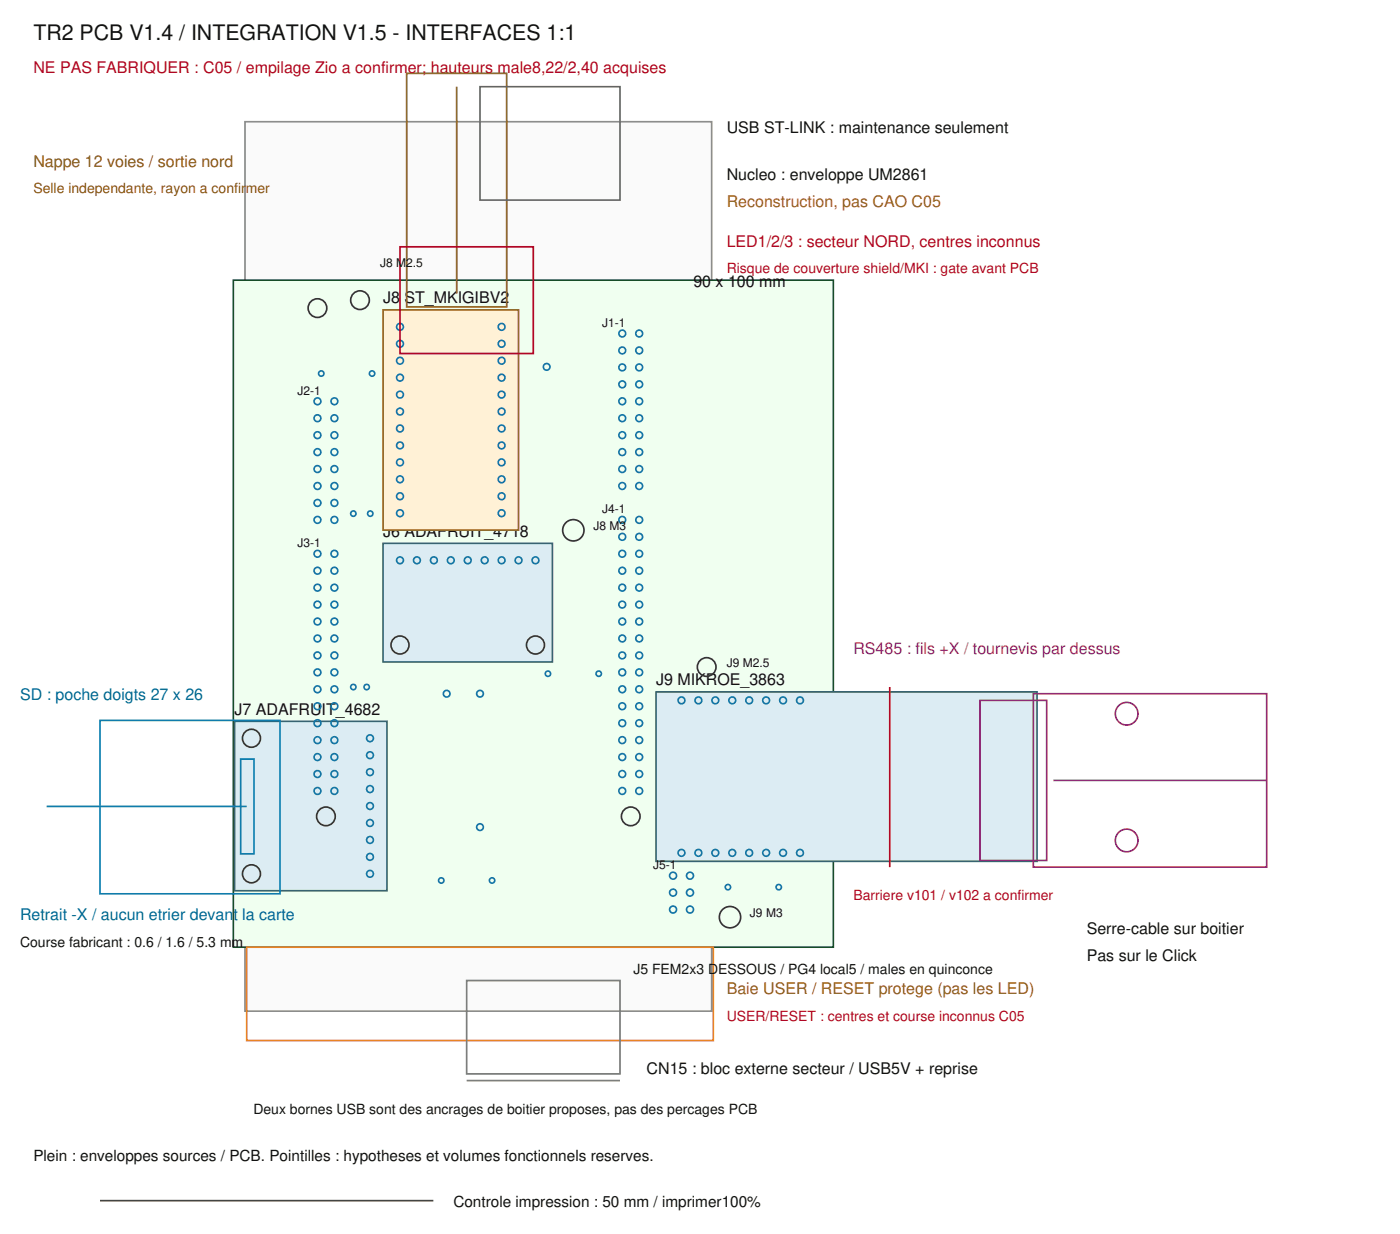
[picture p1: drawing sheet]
<svg xmlns="http://www.w3.org/2000/svg" width="210mm" height="185mm" viewBox="0 0 210 185" stroke-linecap="round" stroke-linejoin="round" font-family="sans-serif">
<path d="M36.8 18.3h70v133.3h-70z" fill="#fafafa"/>
<path d="M36.8 18.3h70v133.3h-70z" fill="none" stroke="#888" stroke-width=".25"/>
<path d="M35 42h90v100h-90z" fill="#f0fff0"/>
<path d="M35 42h90v100h-90z" fill="none" stroke="#174d28" stroke-width=".25"/>
<path d="M57.5 81.5h25.4v17.7h-25.4z" fill="#dcecf3"/>
<path d="M57.5 81.5h25.4v17.7h-25.4z" fill="none" stroke="#336070" stroke-width=".25"/>
<path d="M35.2 108.1h22.8v25.4h-22.8z" fill="#dcecf3"/>
<path d="M35.2 108.1h22.8v25.4h-22.8z" fill="none" stroke="#336070" stroke-width=".25"/>
<path d="M57.5 46.5h20.3v33h-20.3z" fill="#fff1d6"/>
<path d="M57.5 46.5h20.3v33h-20.3z" fill="none" stroke="#9a6100" stroke-width=".25"/>
<path d="M98.4 103.7h57.2v25.4h-57.2z" fill="#dcecf3"/>
<path d="M98.4 103.7h57.2v25.4h-57.2z" fill="none" stroke="#336070" stroke-width=".25"/>
<g fill="none" stroke="#1674a5" stroke-width=".25">
<circle cx="48.2" cy="56" r=".4"/>
<circle cx="55.8" cy="56" r=".4"/>
<circle cx="60" cy="51.5" r=".51"/>
<circle cx="60" cy="59.2" r=".51"/>
<circle cx="60" cy="54.1" r=".51"/>
<circle cx="60" cy="56.6" r=".51"/>
<circle cx="60" cy="49" r=".51"/>
<circle cx="75.2" cy="51.5" r=".51"/>
<circle cx="75.2" cy="59.2" r=".51"/>
<circle cx="75.2" cy="54.1" r=".51"/>
<circle cx="75.2" cy="49" r=".51"/>
<circle cx="75.2" cy="56.6" r=".51"/>
<circle cx="82" cy="55" r=".5"/>
<circle cx="93.3" cy="55.1" r=".51"/>
<circle cx="93.3" cy="57.6" r=".51"/>
<circle cx="93.3" cy="52.5" r=".51"/>
<circle cx="93.3" cy="50" r=".51"/>
<circle cx="95.9" cy="50" r=".51"/>
<circle cx="95.9" cy="55.1" r=".51"/>
<circle cx="95.9" cy="52.5" r=".51"/>
<circle cx="95.9" cy="57.6" r=".51"/>
<circle cx="47.6" cy="77.9" r=".51"/>
<circle cx="47.6" cy="75.4" r=".51"/>
<circle cx="47.6" cy="72.9" r=".51"/>
<circle cx="47.6" cy="70.3" r=".51"/>
<circle cx="47.6" cy="67.8" r=".51"/>
<circle cx="47.6" cy="65.2" r=".51"/>
<circle cx="47.6" cy="62.7" r=".51"/>
<circle cx="47.6" cy="60.2" r=".51"/>
<circle cx="50.2" cy="75.4" r=".51"/>
<circle cx="50.2" cy="62.7" r=".51"/>
<circle cx="50.2" cy="77.9" r=".51"/>
<circle cx="50.2" cy="72.9" r=".51"/>
<circle cx="50.2" cy="60.2" r=".51"/>
<circle cx="50.2" cy="67.8" r=".51"/>
<circle cx="50.2" cy="70.3" r=".51"/>
<circle cx="50.2" cy="65.2" r=".51"/>
<circle cx="53" cy="77" r=".4"/>
<circle cx="55.5" cy="77" r=".4"/>
<circle cx="60" cy="74.4" r=".51"/>
<circle cx="60" cy="64.2" r=".51"/>
<circle cx="60" cy="61.7" r=".51"/>
<circle cx="60" cy="71.9" r=".51"/>
<circle cx="60" cy="69.3" r=".51"/>
<circle cx="60" cy="76.9" r=".51"/>
<circle cx="60" cy="66.8" r=".51"/>
<circle cx="75.2" cy="64.2" r=".51"/>
<circle cx="75.2" cy="71.9" r=".51"/>
<circle cx="75.2" cy="69.3" r=".51"/>
<circle cx="75.2" cy="74.4" r=".51"/>
<circle cx="75.2" cy="66.8" r=".51"/>
<circle cx="75.2" cy="61.7" r=".51"/>
<circle cx="75.2" cy="76.9" r=".51"/>
<circle cx="93.3" cy="65.2" r=".51"/>
<circle cx="93.3" cy="72.9" r=".51"/>
<circle cx="93.3" cy="70.3" r=".51"/>
<circle cx="93.3" cy="60.2" r=".51"/>
<circle cx="93.3" cy="77.9" r=".51"/>
<circle cx="93.3" cy="67.8" r=".51"/>
<circle cx="93.3" cy="62.7" r=".51"/>
<circle cx="95.9" cy="72.9" r=".51"/>
<circle cx="95.9" cy="70.3" r=".51"/>
<circle cx="95.9" cy="65.2" r=".51"/>
<circle cx="95.9" cy="77.9" r=".51"/>
<circle cx="95.9" cy="67.8" r=".51"/>
<circle cx="95.9" cy="60.2" r=".51"/>
<circle cx="95.9" cy="62.7" r=".51"/>
<circle cx="47.6" cy="98.3" r=".51"/>
<circle cx="47.6" cy="95.7" r=".51"/>
<circle cx="47.6" cy="93.2" r=".51"/>
<circle cx="47.6" cy="88.1" r=".51"/>
<circle cx="47.6" cy="83" r=".51"/>
<circle cx="47.6" cy="90.6" r=".51"/>
<circle cx="47.6" cy="85.6" r=".51"/>
<circle cx="50.2" cy="88.1" r=".51"/>
<circle cx="50.2" cy="85.6" r=".51"/>
<circle cx="50.2" cy="98.3" r=".51"/>
<circle cx="50.2" cy="90.6" r=".51"/>
<circle cx="50.2" cy="83" r=".51"/>
<circle cx="50.2" cy="95.7" r=".51"/>
<circle cx="50.2" cy="93.2" r=".51"/>
<circle cx="60" cy="84" r=".51"/>
<circle cx="62.5" cy="84" r=".51"/>
<circle cx="65.1" cy="84" r=".51"/>
<circle cx="67.6" cy="84" r=".51"/>
<circle cx="70.2" cy="84" r=".51"/>
<circle cx="72.7" cy="84" r=".51"/>
<circle cx="75.2" cy="84" r=".51"/>
<circle cx="77.8" cy="84" r=".51"/>
<circle cx="80.3" cy="84" r=".51"/>
<circle cx="93.3" cy="88.1" r=".51"/>
<circle cx="93.3" cy="85.6" r=".51"/>
<circle cx="93.3" cy="93.2" r=".51"/>
<circle cx="93.3" cy="83" r=".51"/>
<circle cx="93.3" cy="98.3" r=".51"/>
<circle cx="93.3" cy="95.7" r=".51"/>
<circle cx="93.3" cy="80.5" r=".51"/>
<circle cx="93.3" cy="90.6" r=".51"/>
<circle cx="95.9" cy="93.2" r=".51"/>
<circle cx="95.9" cy="95.7" r=".51"/>
<circle cx="95.9" cy="83" r=".51"/>
<circle cx="95.9" cy="90.6" r=".51"/>
<circle cx="95.9" cy="88.1" r=".51"/>
<circle cx="95.9" cy="85.6" r=".51"/>
<circle cx="95.9" cy="98.3" r=".51"/>
<circle cx="95.9" cy="80.5" r=".51"/>
<circle cx="47.6" cy="103.3" r=".51"/>
<circle cx="47.6" cy="118.6" r=".51"/>
<circle cx="47.6" cy="116" r=".51"/>
<circle cx="47.6" cy="113.5" r=".51"/>
<circle cx="47.6" cy="111" r=".51"/>
<circle cx="47.6" cy="108.4" r=".51"/>
<circle cx="47.6" cy="105.9" r=".51"/>
<circle cx="47.6" cy="100.8" r=".51"/>
<circle cx="50.2" cy="103.3" r=".51"/>
<circle cx="50.2" cy="116" r=".51"/>
<circle cx="50.2" cy="105.9" r=".51"/>
<circle cx="50.2" cy="100.8" r=".51"/>
<circle cx="50.2" cy="113.5" r=".51"/>
<circle cx="50.2" cy="111" r=".51"/>
<circle cx="50.2" cy="108.4" r=".51"/>
<circle cx="50.2" cy="118.6" r=".51"/>
<circle cx="53" cy="103" r=".4"/>
<circle cx="55" cy="103" r=".4"/>
<circle cx="55.5" cy="113.2" r=".51"/>
<circle cx="55.5" cy="118.3" r=".51"/>
<circle cx="55.5" cy="110.7" r=".51"/>
<circle cx="55.5" cy="115.8" r=".51"/>
<circle cx="67" cy="104" r=".5"/>
<circle cx="72" cy="104" r=".5"/>
<circle cx="82.2" cy="101" r=".4"/>
<circle cx="89.8" cy="101" r=".4"/>
<circle cx="93.3" cy="113.5" r=".51"/>
<circle cx="93.3" cy="111" r=".51"/>
<circle cx="93.3" cy="108.4" r=".51"/>
<circle cx="93.3" cy="103.3" r=".51"/>
<circle cx="93.3" cy="100.8" r=".51"/>
<circle cx="93.3" cy="118.6" r=".51"/>
<circle cx="93.3" cy="116" r=".51"/>
<circle cx="93.3" cy="105.9" r=".51"/>
<circle cx="95.9" cy="118.6" r=".51"/>
<circle cx="95.9" cy="100.8" r=".51"/>
<circle cx="95.9" cy="116" r=".51"/>
<circle cx="95.9" cy="113.5" r=".51"/>
<circle cx="95.9" cy="108.4" r=".51"/>
<circle cx="95.9" cy="105.9" r=".51"/>
<circle cx="95.9" cy="103.3" r=".51"/>
<circle cx="95.9" cy="111" r=".51"/>
<circle cx="102.2" cy="105" r=".51"/>
<circle cx="104.8" cy="105" r=".51"/>
<circle cx="107.3" cy="105" r=".51"/>
<circle cx="109.8" cy="105" r=".51"/>
<circle cx="112.4" cy="105" r=".51"/>
<circle cx="114.9" cy="105" r=".51"/>
<circle cx="117.5" cy="105" r=".51"/>
<circle cx="120" cy="105" r=".51"/>
<circle cx="55.5" cy="123.4" r=".51"/>
<circle cx="55.5" cy="120.8" r=".51"/>
<circle cx="55.5" cy="125.9" r=".51"/>
<circle cx="55.5" cy="131" r=".51"/>
<circle cx="55.5" cy="128.5" r=".51"/>
<circle cx="66.2" cy="132" r=".4"/>
<circle cx="72" cy="124" r=".5"/>
<circle cx="73.8" cy="132" r=".4"/>
<circle cx="101" cy="133.8" r=".52"/>
<circle cx="101" cy="136.4" r=".52"/>
<circle cx="101" cy="131.3" r=".52"/>
<circle cx="102.2" cy="127.9" r=".51"/>
<circle cx="103.5" cy="133.8" r=".52"/>
<circle cx="103.5" cy="136.4" r=".52"/>
<circle cx="103.5" cy="131.3" r=".52"/>
<circle cx="104.8" cy="127.9" r=".51"/>
<circle cx="107.3" cy="127.9" r=".51"/>
<circle cx="109.2" cy="133" r=".4"/>
<circle cx="109.8" cy="127.9" r=".51"/>
<circle cx="112.4" cy="127.9" r=".51"/>
<circle cx="114.9" cy="127.9" r=".51"/>
<circle cx="116.8" cy="133" r=".4"/>
<circle cx="117.5" cy="127.9" r=".51"/>
<circle cx="120" cy="127.9" r=".51"/>
</g>
<g fill="none" stroke="#333" stroke-width=".25">
<circle cx="47.6" cy="46.2" r="1.4"/>
<circle cx="54" cy="45" r="1.4"/>
<circle cx="86" cy="79.5" r="1.6"/>
<circle cx="60" cy="96.7" r="1.35"/>
<circle cx="80.3" cy="96.7" r="1.35"/>
<circle cx="106" cy="100" r="1.4"/>
<circle cx="37.7" cy="110.7" r="1.35"/>
<circle cx="37.7" cy="131" r="1.35"/>
<circle cx="48.9" cy="122.4" r="1.4"/>
<circle cx="94.6" cy="122.4" r="1.4"/>
<circle cx="109.5" cy="137.5" r="1.6"/>
</g>
<path d="M15 108h27v26h-27zM36.1 113.8h2v14.2h-2zM7 120.9h30" fill="none" stroke="#0682b4" stroke-width=".25"/>
<g fill="none" stroke="#8d2877" stroke-width=".25">
<path d="M147 105h10v24h-10zM155 104h35v26h-35zM158 117h32"/>
<circle cx="169" cy="107" r="1.7"/>
<circle cx="169" cy="126" r="1.7"/>
</g>
<path d="M133.5 103v27" fill="none" stroke="#d00000" stroke-width=".25"/>
<path d="M61 11h15v35h-15zM68.5 13v31" fill="none" stroke="#8b5a00" stroke-width=".25"/>
<path d="M72 13h21v17h-21z" fill="none" stroke="#666" stroke-width=".25"/>
<path d="M60 37h20v16h-20z" fill="none" stroke="#b00020" stroke-width=".25"/>
<path d="M37 142h70v14h-70z" fill="none" stroke="#f08300" stroke-width=".25"/>
<path d="M70 147h23v14h-23zM70 162h23" fill="none" stroke="#777" stroke-width=".25"/>
<path d="M15 180h50" fill="none" stroke="#444" stroke-width=".25"/>
<text font-size="3.2" fill="#111" x="5" y="6">TR2 PCB V1.4 / INTEGRATION V1.5 - INTERFACES 1:1</text>
<g font-size="2.4" fill="#b00020">
<text x="5" y="11">NE PAS FABRIQUER : C05 / empilage Zio a confirmer; hauteurs male8,22/2,40 acquises</text>
<text x="109" y="37">LED1/2/3 : secteur NORD, centres inconnus</text>
</g>
<g font-size="2.4" fill="#111">
<text x="109" y="20">USB ST-LINK : maintenance seulement</text>
<text x="109" y="27">Nucleo : enveloppe UM2861</text>
<text x="57.5" y="45.5">J8 ST_MKIGIBV2</text>
<text x="104" y="43">90 x 100 mm</text>
<text x="57.5" y="80.5">J6 ADAFRUIT_4718</text>
<text x="35.2" y="107.1">J7 ADAFRUIT_4682</text>
<text x="98.4" y="102.7">J9 MIKROE_3863</text>
<text x="163" y="140">Serre-cable sur boitier</text>
<text x="163" y="144">Pas sur le Click</text>
<text x="97" y="161">CN15 : bloc externe secteur / USB5V + reprise</text>
</g>
<text font-size="2.4" fill="#8b5a00" x="5" y="25">Nappe 12 voies / sortie nord</text>
<text font-size="2.4" fill="#b06000" x="109" y="31">Reconstruction, pas CAO C05</text>
<text font-size="2.4" fill="#8d2877" x="128" y="98">RS485 : fils +X / tournevis par dessus</text>
<g font-size="2.4" fill="#00678c">
<text x="3" y="105">SD : poche doigts 27 x 26</text>
<text x="3" y="138">Retrait -X / aucun etrier devant la carte</text>
</g>
<text font-size="2.4" fill="#a06000" x="109" y="149">Baie USER / RESET protege (pas les LED)</text>
<g font-size="2.3" fill="#111">
<text x="5" y="174">Plein : enveloppes sources / PCB. Pointilles : hypotheses et volumes fonctionnels reserves.</text>
<text x="68" y="181">Controle impression : 50 mm / imprimer100%</text>
</g>
<text font-size="2.1" fill="#8b5a00" x="5" y="29">Selle independante, rayon a confirmer</text>
<g font-size="2.1" fill="#b00020">
<text x="109" y="41">Risque de couverture shield/MKI : gate avant PCB</text>
<text x="128" y="135">Barriere v101 / v102 a confirmer</text>
<text x="109" y="153">USER/RESET : centres et course inconnus C05</text>
</g>
<g font-size="2.1" fill="#111">
<text x="3" y="142">Course fabricant : 0.6 / 1.6 / 5.3 mm</text>
<text x="95" y="146">J5 FEM2x3 DESSOUS / PG4 local5 / males en quinconce</text>
<text x="38" y="167">Deux bornes USB sont des ancrages de boitier proposes, pas des percages PCB</text>
</g>
<g font-size="1.8" fill="#111">
<text x="57" y="40">J8 M2.5</text>
<text x="90.3" y="49">J1-1</text>
<text x="44.6" y="59.2">J2-1</text>
<text x="90.3" y="76.9">J4-1</text>
<text x="44.6" y="82">J3-1</text>
<text x="89" y="79.5">J8 M3</text>
<text x="109" y="100">J9 M2.5</text>
<text x="98" y="130.3">J5-1</text>
<text x="112.5" y="137.5">J9 M3</text>
</g>
</svg>
